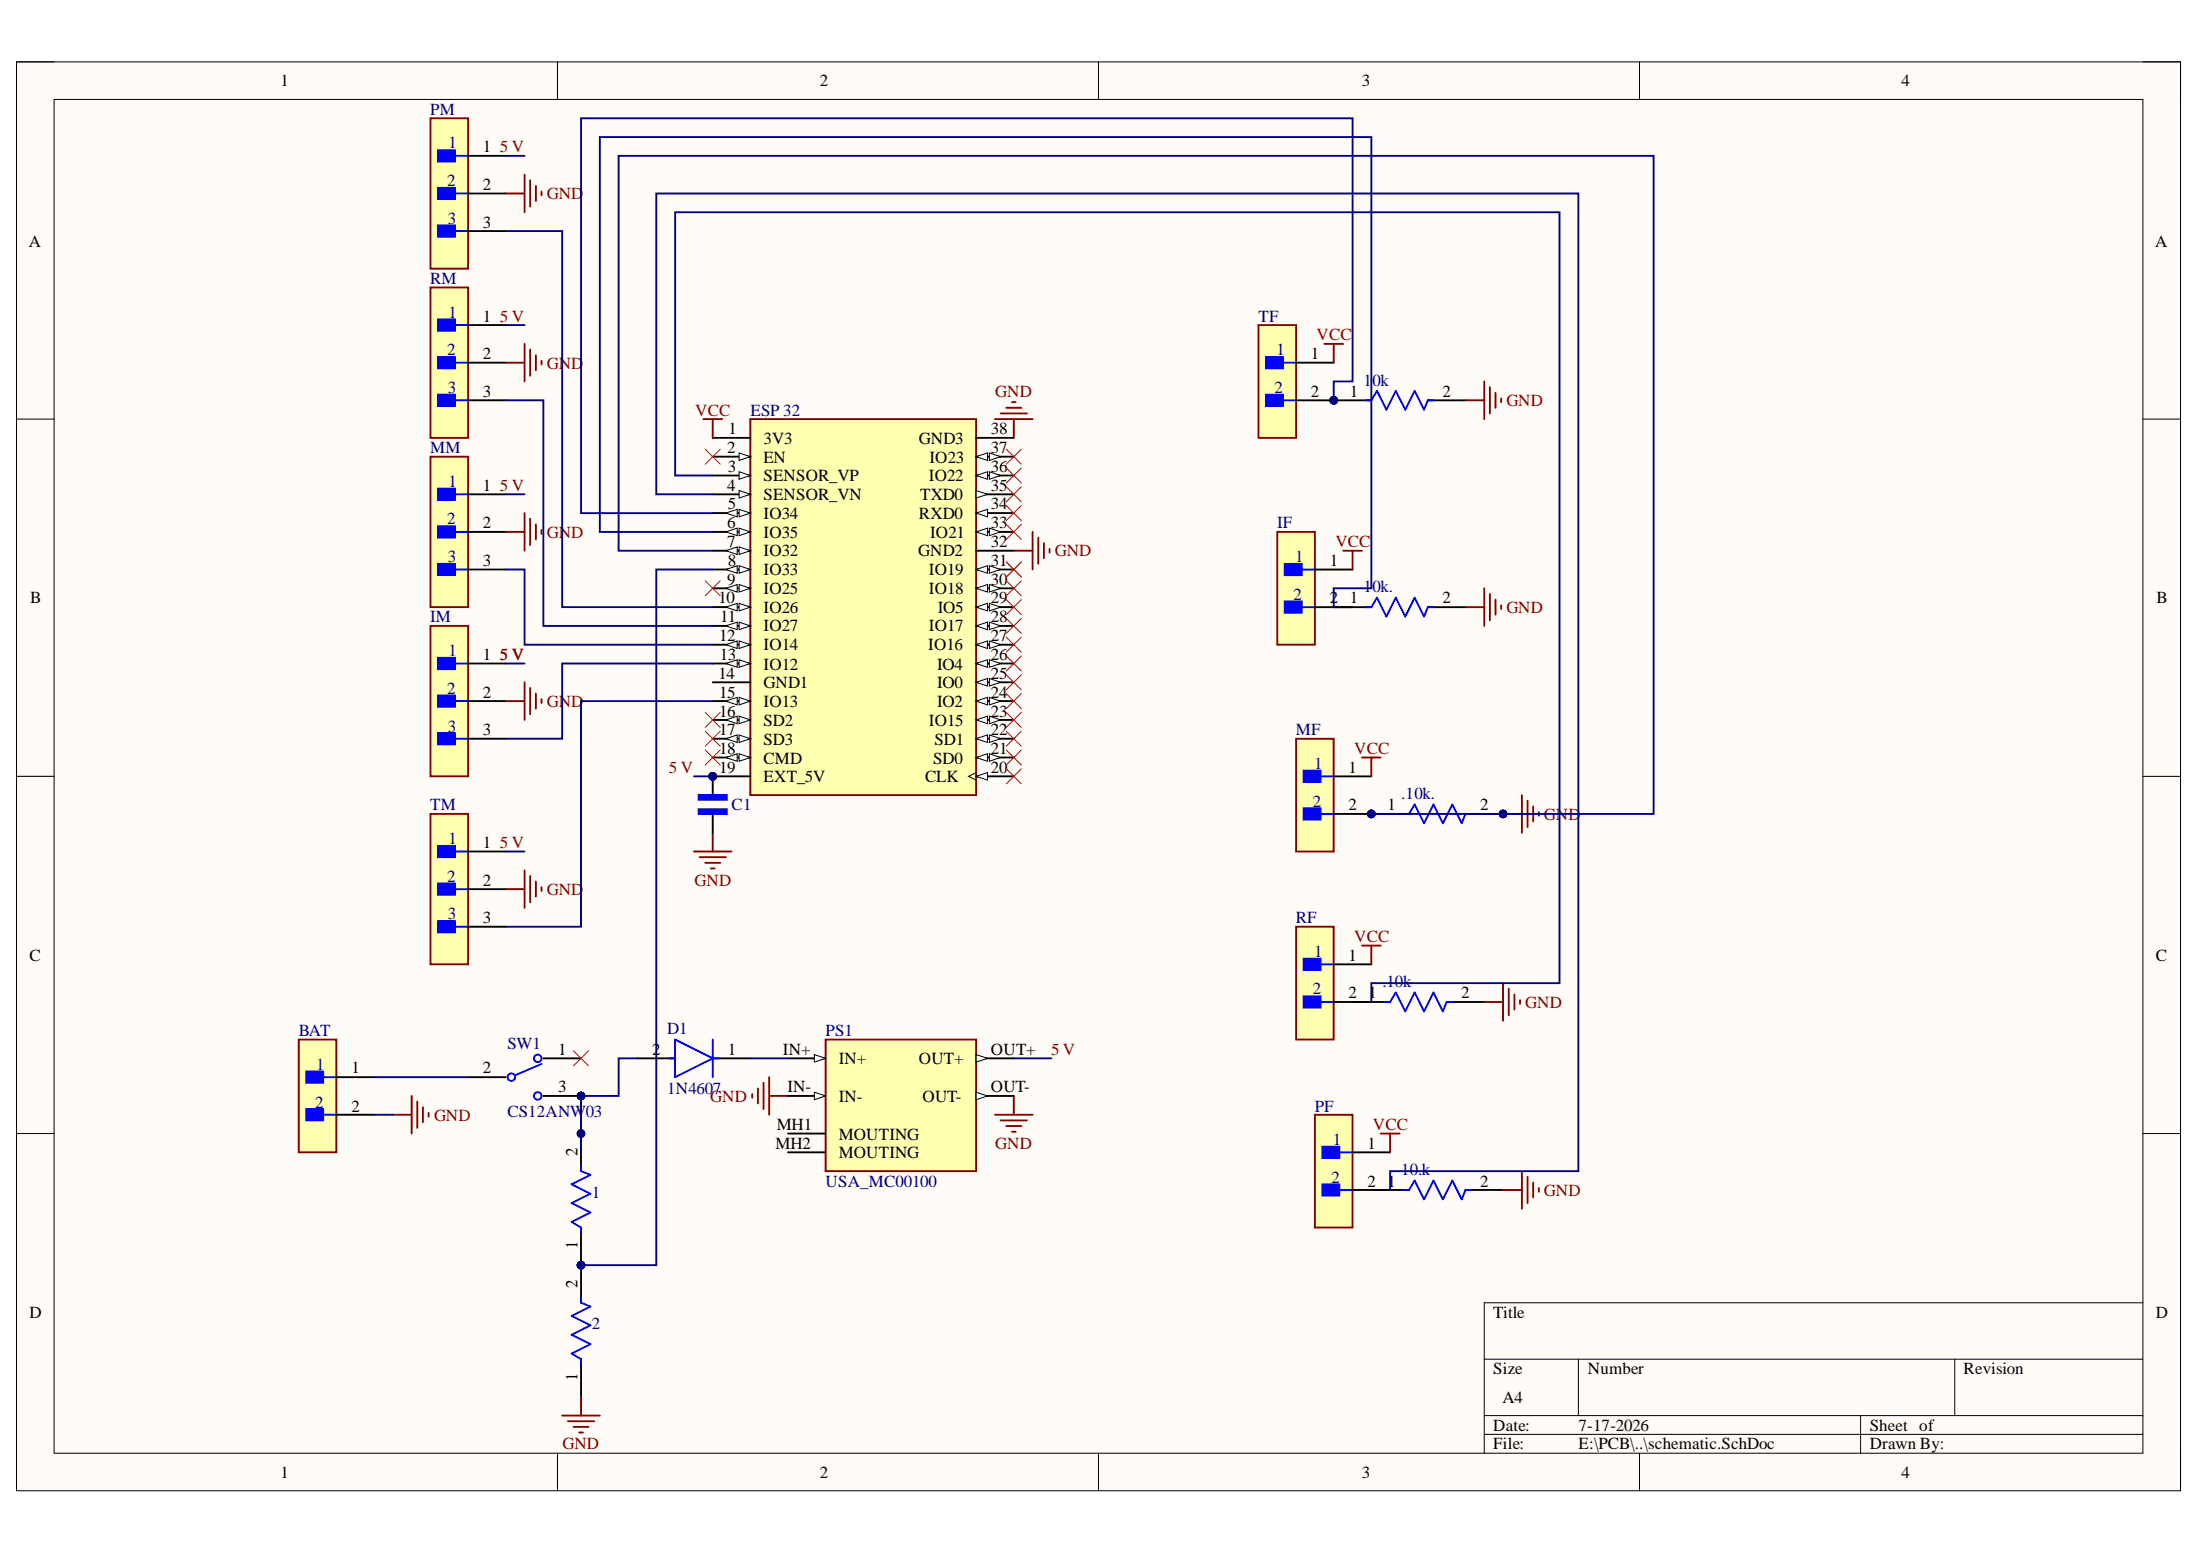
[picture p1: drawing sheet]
# Altium schematic sheet schematic.SchDoc
size A4; SheetNumber: 1; SheetTotal: 1

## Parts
1  VR37000001204JA100  [FP-VR37-MFG]  (value not drawn)
2  VR37000001204JA100  [FP-VR37-MFG]  (value not drawn)
10.k  VR37000001204JA100  [FP-VR37-MFG]  (value not drawn)
10k  VR37000001204JA100  [FP-VR37-MFG]  (value not drawn)
10k.  VR37000001204JA100  [FP-VR37-MFG]  (value not drawn)
.10k  VR37000001204JA100  [FP-VR37-MFG]  (value not drawn)
.10k.  VR37000001204JA100  [FP-VR37-MFG]  (value not drawn)
BAT  TSW-102-14-G-S  [FP-TSW-102-14-G-S-MFG]  (value not drawn)
C1  FA14X8R1H104KNU06  [CAPRB250W50L450T300H550]  (value not drawn)
D1  1N4607  [FP-DO-35-MFG]
ESP_32  ESP32-DEVKITC  [MODULE_ESP32-DEVKITC]  (value not drawn)
IF  TSW-102-14-G-S  [FP-TSW-102-14-G-S-MFG]  (value not drawn)
IM  NRPN031PAEN-RC  [FP-NRPN031PAEN-RC-MFG]  (value not drawn)
MF  TSW-102-14-G-S  [FP-TSW-102-14-G-S-MFG]  (value not drawn)
MM  NRPN031PAEN-RC  [FP-NRPN031PAEN-RC-MFG]  (value not drawn)
PF  TSW-102-14-G-S  [FP-TSW-102-14-G-S-MFG]  (value not drawn)
PM  NRPN031PAEN-RC  [FP-NRPN031PAEN-RC-MFG]  (value not drawn)
PS1  USA_MC00100  [CONV_USA_MC00100]
RF  TSW-102-14-G-S  [FP-TSW-102-14-G-S-MFG]  (value not drawn)
RM  NRPN031PAEN-RC  [FP-NRPN031PAEN-RC-MFG]  (value not drawn)
SW1  CS12ANW03  [FP-CS12ANW03-MFG]
TF  TSW-102-14-G-S  [FP-TSW-102-14-G-S-MFG]  (value not drawn)
TM  NRPN031PAEN-RC  [FP-NRPN031PAEN-RC-MFG]  (value not drawn)

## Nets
GND: 2.1 10.k.2 10k.2 10k..2 .10k.2 .10k..1 .10k..2 BAT.2 C1.2 ESP_32.7(IO32) ESP_32.32(GND2) ESP_32.38(GND3) IM.2 MF.2 MM.2 PM.2 PS1.IN- PS1.OUT- RM.2 TM.2
VCC: ESP_32.1(3V3) IF.1 MF.1 PF.1 RF.1 TF.1
5 V: C1.1 ESP_32.19(EXT_5V) IM.1 MM.1 PM.1 PS1.OUT+ RM.1 TM.1
Net1_1: 1.1 2.2 ESP_32.8(IO33)
Net1_2: 1.2 D1.2(A) SW1.3
Net10k._1: 10k..1 ESP_32.6(IO35)
Net10k_1: 10k.1 ESP_32.5(IO34) TF.2
NetBAT_1: BAT.1 SW1.2(2(COM))
NetD1_1: D1.1(C) PS1.IN+
NetESP_32_3: ESP_32.3(SENSOR_VP) RF.2
NetESP_32_4: ESP_32.4(SENSOR_VN) PF.2
NetESP_32_10: ESP_32.10(IO26) PM.3
NetESP_32_11: ESP_32.11(IO27) RM.3
NetESP_32_12: ESP_32.12(IO14) MM.3
NetESP_32_13: ESP_32.13(IO12) IM.3
NetESP_32_15: ESP_32.15(IO13) TM.3

Not connected (* = marked no-connect by the designer): 10.k 1; .10k 1; ESP_32 2(EN)* 9(IO25)* 14(GND1) 16(SD2)* 17(SD3)* 18(CMD)* 20(CLK)* 21(SD0)* 22(SD1)* 23(IO15)* 24(IO2)* 25(IO0)* 26(IO4)* 27(IO16)* 28(IO17)* 29(IO5)* 30(IO18)* 31(IO19)* 33(IO21)* 34(RXD0)* 35(TXD0)* 36(IO22)* 37(IO23)*; IF 2; PS1 MH1(MOUTING) MH2(MOUTING); SW1 1*
